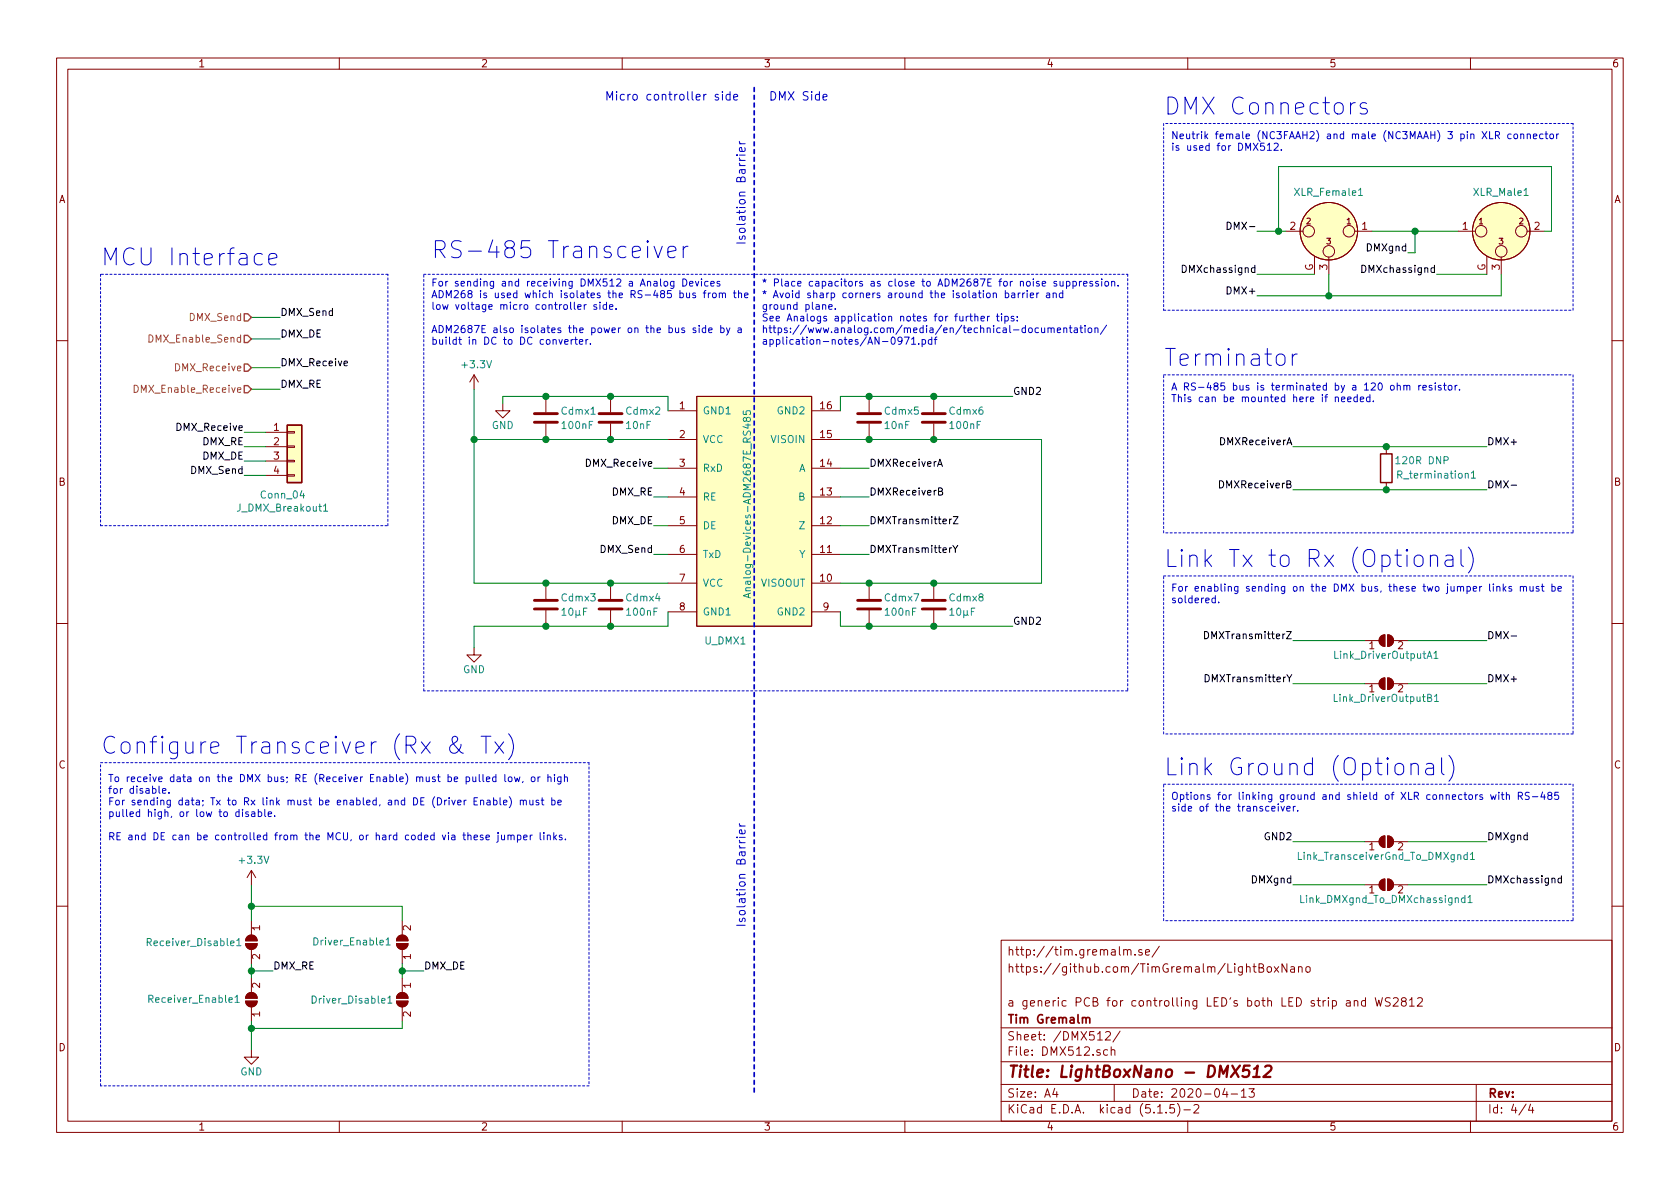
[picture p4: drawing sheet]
EESchema Schematic File Version 4
EELAYER 30 0
EELAYER END
$Descr A4 11693 8268
encoding utf-8
Sheet 4 4
Title "LightBoxNano - DMX512"
Date "2020-04-13"
Rev ""
Comp "Tim Gremalm"
Comment1 "a generic PCB for controlling LED's both LED strip and WS2812 "
Comment2 ""
Comment3 "https://github.com/TimGremalm/LightBoxNano"
Comment4 "http://tim.gremalm.se/"
$EndDescr
Wire Wire Line
	8900 1600 8950 1600
$Comp
L XLR:XLR_3pin_Female_Ground XLR_Female?
U 1 1
P 9250 1600
AR Path="/60A6459E" Ref="XLR_Female?"  Part="1" 
AR Path="/60A21BCB/60A6459E" Ref="XLR_Female1"  Part="1" 
F 0 "XLR_Female1" H 9250 1873 50  0000 C CNN
F 1 "XLR_3pin_Female_Ground" H 9250 1950 50  0001 C CNN
F 2 "XLR_Neutrik:XLR_3pole-female_Horizontal_PCB_mount_NC3FAAH2" H 9250 1600 50  0001 C CNN
F 3 "http://www.farnell.com/datasheets/2119816.pdf" H 9250 1600 50  0001 C CNN
F 4 "NC3FAAH2" H 9250 1600 50  0001 C CNN "Article Number"
F 5 "https://se.farnell.com/neutrik/nc3faah2/socket-xlr-pcb-horizontal-3pole/dp/1310023" H 9250 1600 50  0001 C CNN "Seller"
	1    9250 1600
	1    0    0    -1  
$EndComp
Wire Wire Line
	6500 4350 6050 4350
Connection ~ 6500 4350
Wire Wire Line
	1750 6150 1750 6300
Wire Wire Line
	1750 7300 1750 7150
$Comp
L power:GND #PWR?
U 1 1
P 1750 7300
AR Path="/60A645C4" Ref="#PWR?"  Part="1" 
AR Path="/60A21BCB/60A645C4" Ref="#PWR0122"  Part="1" 
F 0 "#PWR0122" H 1750 7050 50  0001 C CNN
F 1 "GND" H 1750 7150 50  0000 C CNN
F 2 "" H 1750 7300 50  0001 C CNN
F 3 "" H 1750 7300 50  0001 C CNN
	1    1750 7300
	1    0    0    -1  
$EndComp
$Comp
L power:+3.3V #PWR?
U 1 1
P 1750 6150
AR Path="/60A645CB" Ref="#PWR?"  Part="1" 
AR Path="/60A21BCB/60A645CB" Ref="#PWR0123"  Part="1" 
F 0 "#PWR0123" H 1750 6000 50  0001 C CNN
F 1 "+3.3V" H 1765 6323 50  0000 C CNN
F 2 "" H 1750 6150 50  0001 C CNN
F 3 "" H 1750 6150 50  0001 C CNN
	1    1750 6150
	1    0    0    -1  
$EndComp
Wire Wire Line
	4550 3850 4650 3850
Wire Wire Line
	4550 3650 4650 3650
Wire Wire Line
	4550 3450 4650 3450
Wire Wire Line
	3300 2700 3300 3050
Wire Wire Line
	3300 3050 3300 4050
Connection ~ 3300 3050
$Comp
L Jumper:SolderJumper_2_Open Receiver_Disable?
U 1 1
P 1750 6550
AR Path="/60A645E8" Ref="Receiver_Disable?"  Part="1" 
AR Path="/60A21BCB/60A645E8" Ref="Receiver_Disable1"  Part="1" 
F 0 "Receiver_Disable1" V 1750 6150 50  0000 C CNN
F 1 "ReveiverEnable" H 2200 6650 50  0001 C CNN
F 2 "ConnTest:JUMPER-SOLDER-SMD" H 1750 6550 50  0001 C CNN
F 3 "~" H 1750 6550 50  0001 C CNN
	1    1750 6550
	0    1    1    0   
$EndComp
$Comp
L Jumper:SolderJumper_2_Open Receiver_Enable?
U 1 1
P 1750 6950
AR Path="/60A645EE" Ref="Receiver_Enable?"  Part="1" 
AR Path="/60A21BCB/60A645EE" Ref="Receiver_Enable1"  Part="1" 
F 0 "Receiver_Enable1" V 1750 7350 50  0000 C CNN
F 1 "ReceiverEnable" H 2200 7050 50  0001 C CNN
F 2 "ConnTest:JUMPER-SOLDER-SMD" H 1750 6950 50  0001 C CNN
F 3 "~" H 1750 6950 50  0001 C CNN
	1    1750 6950
	0    -1   -1   0   
$EndComp
Wire Wire Line
	4250 4050 4650 4050
$Comp
L Jumper:SolderJumper_2_Open Driver_Disable?
U 1 1
P 2800 6950
AR Path="/60A645F5" Ref="Driver_Disable?"  Part="1" 
AR Path="/60A21BCB/60A645F5" Ref="Driver_Disable1"  Part="1" 
F 0 "Driver_Disable1" V 2800 6600 50  0000 C CNN
F 1 "DriverEnable" H 3250 7050 50  0001 C CNN
F 2 "ConnTest:JUMPER-SOLDER-SMD" H 2800 6950 50  0001 C CNN
F 3 "~" H 2800 6950 50  0001 C CNN
	1    2800 6950
	0    1    1    0   
$EndComp
$Comp
L Jumper:SolderJumper_2_Open Driver_Enable?
U 1 1
P 2800 6550
AR Path="/60A645FB" Ref="Driver_Enable?"  Part="1" 
AR Path="/60A21BCB/60A645FB" Ref="Driver_Enable1"  Part="1" 
F 0 "Driver_Enable1" V 2800 6900 50  0000 C CNN
F 1 "DriverEnable" H 3250 6650 50  0001 C CNN
F 2 "ConnTest:JUMPER-SOLDER-SMD" H 2800 6550 50  0001 C CNN
F 3 "~" H 2800 6550 50  0001 C CNN
	1    2800 6550
	0    -1   -1   0   
$EndComp
Wire Wire Line
	4550 3250 4650 3250
$Comp
L Jumper:SolderJumper_2_Open LinkDriverOutput?
U 1 1
P 9650 4750
AR Path="/60A6460C" Ref="LinkDriverOutput?"  Part="1" 
AR Path="/60A21BCB/60A6460C" Ref="Link_DriverOutputB1"  Part="1" 
F 0 "Link_DriverOutputB1" H 9650 4650 50  0000 C CNN
F 1 "LinkDriverOutput" H 10100 4850 50  0001 C CNN
F 2 "ConnTest:JUMPER-SOLDER-SMD" H 9650 4750 50  0001 C CNN
F 3 "~" H 9650 4750 50  0001 C CNN
	1    9650 4750
	1    0    0    -1  
$EndComp
$Comp
L Jumper:SolderJumper_2_Open LinkDriverOutput?
U 1 1
P 9650 4450
AR Path="/60A64612" Ref="LinkDriverOutput?"  Part="1" 
AR Path="/60A21BCB/60A64612" Ref="Link_DriverOutputA1"  Part="1" 
F 0 "Link_DriverOutputA1" H 9650 4350 50  0000 C CNN
F 1 "LinkDriverOutput" H 9650 4564 50  0001 C CNN
F 2 "ConnTest:JUMPER-SOLDER-SMD" H 9650 4450 50  0001 C CNN
F 3 "~" H 9650 4450 50  0001 C CNN
	1    9650 4450
	1    0    0    -1  
$EndComp
$Comp
L Device:R R_termination?
U 1 1
P 9650 3250
AR Path="/60A6461A" Ref="R_termination?"  Part="1" 
AR Path="/60A21BCB/60A6461A" Ref="R_termination1"  Part="1" 
F 0 "R_termination1" H 9300 3300 50  0000 C CNN
F 1 "120R DNP" H 9400 3200 50  0000 C CNN
F 2 "Resistors_SMD:R_0603_HandSoldering" V 9580 3250 50  0001 C CNN
F 3 "http://www.farnell.com/datasheets/2864159.pdf?_ga=2.241278018.1391520159.1585828864-167263916.1529948031" H 9650 3250 50  0001 C CNN
F 4 "MC0100W06031120R" V 9650 3250 50  0001 C CNN "Article Number"
F 5 "https://se.farnell.com/multicomp/mc0100w06031120r/motst-tjockfilm-120r-1-0-063w/dp/2845766" V 9650 3250 50  0001 C CNN "Seller"
	1    9650 3250
	-1   0    0    1   
$EndComp
Text Notes 5300 2400 0    50   ~ 0
* Place capacitors as close to ADM2687E for noise suppression.\n* Avoid sharp corners around the isolation barrier and\nground plane.\nSee Analogs application notes for further tips:\nhttps://www.analog.com/media/en/technical-documentation/\napplication-notes/AN-0971.pdf
Connection ~ 6050 4050
Wire Wire Line
	5850 4050 6050 4050
Connection ~ 3800 4350
Connection ~ 4250 4050
Connection ~ 4250 3050
Wire Wire Line
	4650 3050 4250 3050
Connection ~ 6500 3050
Connection ~ 6500 4050
Wire Wire Line
	7250 3050 6500 3050
Wire Wire Line
	7250 4050 7250 3050
Wire Wire Line
	6500 4050 7250 4050
Wire Wire Line
	6050 4050 6500 4050
$Comp
L Device:C C?
U 1 1
P 6500 4200
AR Path="/60A6463B" Ref="C?"  Part="1" 
AR Path="/60A21BCB/60A6463B" Ref="Cdmx8"  Part="1" 
F 0 "Cdmx8" H 6600 4250 50  0000 L CNN
F 1 "10µF" H 6600 4150 50  0000 L CNN
F 2 "Capacitors_SMD:C_0603_HandSoldering" H 6538 4050 50  0001 C CNN
F 3 "http://www.farnell.com/datasheets/2756457.pdf?_ga=2.173650019.1391520159.1585828864-167263916.1529948031" H 6500 4200 50  0001 C CNN
F 4 "A767MU107M1HLAE027" H 6500 4200 50  0001 C CNN "Article Number"
F 5 "https://se.farnell.com/kemet/a767mu107m1hlae027/kond-alu-polymer-100-f-50v-rad/dp/2614195RL" H 6500 4200 50  0001 C CNN "Seller"
	1    6500 4200
	1    0    0    -1  
$EndComp
$Comp
L Device:C C?
U 1 1
P 6500 2900
AR Path="/60A64643" Ref="C?"  Part="1" 
AR Path="/60A21BCB/60A64643" Ref="Cdmx6"  Part="1" 
F 0 "Cdmx6" H 6600 2950 50  0000 L CNN
F 1 "100nF" H 6600 2850 50  0000 L CNN
F 2 "Capacitors_SMD:C_0603_HandSoldering" H 6538 2750 50  0001 C CNN
F 3 "http://www.farnell.com/datasheets/2860632.pdf?_ga=2.144285557.1391520159.1585828864-167263916.1529948031" H 6500 2900 50  0001 C CNN
F 4 "MC0603B104J160CT" H 6500 2900 50  0001 C CNN "Article Number"
F 5 "https://se.farnell.com/multicomp/mc0603b104j160ct/cap-0-1-f-16v-5-x7r-0603/dp/2320813" H 6500 2900 50  0001 C CNN "Seller"
	1    6500 2900
	1    0    0    -1  
$EndComp
$Comp
L Device:C C?
U 1 1
P 6050 4200
AR Path="/60A6464B" Ref="C?"  Part="1" 
AR Path="/60A21BCB/60A6464B" Ref="Cdmx7"  Part="1" 
F 0 "Cdmx7" H 6150 4250 50  0000 L CNN
F 1 "100nF" H 6150 4150 50  0000 L CNN
F 2 "Capacitors_SMD:C_0603_HandSoldering" H 6088 4050 50  0001 C CNN
F 3 "http://www.farnell.com/datasheets/2860632.pdf?_ga=2.144285557.1391520159.1585828864-167263916.1529948031" H 6050 4200 50  0001 C CNN
F 4 "MC0603B104J160CT" H 6050 4200 50  0001 C CNN "Article Number"
F 5 "https://se.farnell.com/multicomp/mc0603b104j160ct/cap-0-1-f-16v-5-x7r-0603/dp/2320813" H 6050 4200 50  0001 C CNN "Seller"
	1    6050 4200
	1    0    0    -1  
$EndComp
Wire Wire Line
	6050 2750 6500 2750
Wire Wire Line
	6050 3050 6500 3050
$Comp
L Device:C C?
U 1 1
P 6050 2900
AR Path="/60A64657" Ref="C?"  Part="1" 
AR Path="/60A21BCB/60A64657" Ref="Cdmx5"  Part="1" 
F 0 "Cdmx5" H 6150 2950 50  0000 L CNN
F 1 "10nF" H 6150 2850 50  0000 L CNN
F 2 "Capacitors_SMD:C_0603_HandSoldering" H 6088 2750 50  0001 C CNN
F 3 "http://www.farnell.com/datasheets/2873548.pdf?_ga=2.86089560.1391520159.1585828864-167263916.1529948031" H 6050 2900 50  0001 C CNN
F 4 "MCU0603R103KCT" H 6050 2900 50  0001 C CNN "Article Number"
F 5 "https://se.farnell.com/multicomp/mcu0603r103kct/cap-0-01-f-50v-10-x7r-0603/dp/9406182RL" H 6050 2900 50  0001 C CNN "Seller"
	1    6050 2900
	1    0    0    -1  
$EndComp
Wire Notes Line width 12
	5250 600  5250 7600
Connection ~ 3800 2750
Wire Wire Line
	3500 2750 3800 2750
Wire Wire Line
	3500 2800 3500 2750
Connection ~ 3800 4050
Wire Wire Line
	3300 4050 3800 4050
Wire Wire Line
	3300 4350 3800 4350
Text Notes 5350 700  0    59   ~ 0
DMX Side
Wire Wire Line
	3800 4050 4250 4050
Wire Wire Line
	3800 4350 4250 4350
$Comp
L Device:C C?
U 1 1
P 4250 4200
AR Path="/60A6466B" Ref="C?"  Part="1" 
AR Path="/60A21BCB/60A6466B" Ref="Cdmx4"  Part="1" 
F 0 "Cdmx4" H 4350 4250 50  0000 L CNN
F 1 "100nF" H 4350 4150 50  0000 L CNN
F 2 "Capacitors_SMD:C_0603_HandSoldering" H 4288 4050 50  0001 C CNN
F 3 "http://www.farnell.com/datasheets/2860632.pdf?_ga=2.144285557.1391520159.1585828864-167263916.1529948031" H 4250 4200 50  0001 C CNN
F 4 "MC0603B104J160CT" H 4250 4200 50  0001 C CNN "Article Number"
F 5 "https://se.farnell.com/multicomp/mc0603b104j160ct/cap-0-1-f-16v-5-x7r-0603/dp/2320813" H 4250 4200 50  0001 C CNN "Seller"
	1    4250 4200
	1    0    0    -1  
$EndComp
$Comp
L Device:C C?
U 1 1
P 3800 4200
AR Path="/60A64673" Ref="C?"  Part="1" 
AR Path="/60A21BCB/60A64673" Ref="Cdmx3"  Part="1" 
F 0 "Cdmx3" H 3900 4250 50  0000 L CNN
F 1 "10µF" H 3900 4150 50  0000 L CNN
F 2 "Capacitors_SMD:C_0603_HandSoldering" H 3838 4050 50  0001 C CNN
F 3 "http://www.farnell.com/datasheets/2756457.pdf?_ga=2.173650019.1391520159.1585828864-167263916.1529948031" H 3800 4200 50  0001 C CNN
F 4 "A767MU107M1HLAE027" H 3800 4200 50  0001 C CNN "Article Number"
F 5 "https://se.farnell.com/kemet/a767mu107m1hlae027/kond-alu-polymer-100-f-50v-rad/dp/2614195RL" H 3800 4200 50  0001 C CNN "Seller"
	1    3800 4200
	1    0    0    -1  
$EndComp
Connection ~ 3800 3050
Wire Wire Line
	3800 3050 4250 3050
Wire Wire Line
	3800 2750 4250 2750
$Comp
L Device:C C?
U 1 1
P 4250 2900
AR Path="/60A6467E" Ref="C?"  Part="1" 
AR Path="/60A21BCB/60A6467E" Ref="Cdmx2"  Part="1" 
F 0 "Cdmx2" H 4350 2950 50  0000 L CNN
F 1 "10nF" H 4350 2850 50  0000 L CNN
F 2 "Capacitors_SMD:C_0603_HandSoldering" H 4288 2750 50  0001 C CNN
F 3 "http://www.farnell.com/datasheets/2873548.pdf?_ga=2.86089560.1391520159.1585828864-167263916.1529948031" H 4250 2900 50  0001 C CNN
F 4 "MCU0603R103KCT" H 4250 2900 50  0001 C CNN "Article Number"
F 5 "https://se.farnell.com/multicomp/mcu0603r103kct/cap-0-01-f-50v-10-x7r-0603/dp/9406182RL" H 4250 2900 50  0001 C CNN "Seller"
	1    4250 2900
	1    0    0    -1  
$EndComp
$Comp
L Device:C C?
U 1 1
P 3800 2900
AR Path="/60A64686" Ref="C?"  Part="1" 
AR Path="/60A21BCB/60A64686" Ref="Cdmx1"  Part="1" 
F 0 "Cdmx1" H 3900 2950 50  0000 L CNN
F 1 "100nF" H 3900 2850 50  0000 L CNN
F 2 "Capacitors_SMD:C_0603_HandSoldering" H 3838 2750 50  0001 C CNN
F 3 "http://www.farnell.com/datasheets/2860632.pdf?_ga=2.144285557.1391520159.1585828864-167263916.1529948031" H 3800 2900 50  0001 C CNN
F 4 "MC0603B104J160CT" H 3800 2900 50  0001 C CNN "Article Number"
F 5 "https://se.farnell.com/multicomp/mc0603b104j160ct/cap-0-1-f-16v-5-x7r-0603/dp/2320813" H 3800 2900 50  0001 C CNN "Seller"
	1    3800 2900
	1    0    0    -1  
$EndComp
Wire Wire Line
	3300 3050 3800 3050
Text Notes 5150 700  2    59   ~ 0
Micro controller side
$Comp
L power:+3.3V #PWR?
U 1 1
P 3300 2700
AR Path="/60A6468E" Ref="#PWR?"  Part="1" 
AR Path="/60A21BCB/60A6468E" Ref="#PWR0124"  Part="1" 
F 0 "#PWR0124" H 3300 2550 50  0001 C CNN
F 1 "+3.3V" H 3315 2873 50  0000 C CNN
F 2 "" H 3300 2700 50  0001 C CNN
F 3 "" H 3300 2700 50  0001 C CNN
	1    3300 2700
	1    0    0    -1  
$EndComp
$Comp
L power:GND #PWR?
U 1 1
P 3500 2800
AR Path="/60A64694" Ref="#PWR?"  Part="1" 
AR Path="/60A21BCB/60A64694" Ref="#PWR0125"  Part="1" 
F 0 "#PWR0125" H 3500 2550 50  0001 C CNN
F 1 "GND" H 3500 2650 50  0000 C CNN
F 2 "" H 3500 2800 50  0001 C CNN
F 3 "" H 3500 2800 50  0001 C CNN
	1    3500 2800
	1    0    0    -1  
$EndComp
$Comp
L power:GND #PWR?
U 1 1
P 3300 4500
AR Path="/60A6469A" Ref="#PWR?"  Part="1" 
AR Path="/60A21BCB/60A6469A" Ref="#PWR0126"  Part="1" 
F 0 "#PWR0126" H 3300 4250 50  0001 C CNN
F 1 "GND" H 3300 4350 50  0000 C CNN
F 2 "" H 3300 4500 50  0001 C CNN
F 3 "" H 3300 4500 50  0001 C CNN
	1    3300 4500
	1    0    0    -1  
$EndComp
Wire Wire Line
	3300 4500 3300 4350
Text Label 8750 2050 2    50   ~ 0
DMX+
Wire Wire Line
	10450 2050 9250 2050
Wire Wire Line
	9250 2050 9250 1900
Wire Wire Line
	10800 1150 8900 1150
Wire Wire Line
	8900 1150 8900 1600
Text Label 8750 1600 2    50   ~ 0
DMX-
Wire Wire Line
	8750 1600 8900 1600
Connection ~ 8900 1600
Wire Wire Line
	8750 2050 9250 2050
Connection ~ 9250 2050
Text Label 9800 1750 2    50   ~ 0
DMXgnd
Connection ~ 9850 1600
Wire Wire Line
	9550 1600 9850 1600
Wire Wire Line
	9800 1750 9850 1750
Wire Wire Line
	9850 1600 9850 1750
Text Label 10350 3100 0    50   ~ 0
DMX+
Text Label 10350 3400 0    50   ~ 0
DMX-
Text Label 10350 5850 0    50   ~ 0
DMXgnd
Wire Wire Line
	1750 7150 2800 7150
Wire Wire Line
	1750 6300 2800 6300
Connection ~ 1750 6300
Wire Wire Line
	1750 6300 1750 6400
Wire Wire Line
	1750 6750 1750 6700
Wire Wire Line
	1750 7100 1750 7150
Connection ~ 1750 7150
Wire Wire Line
	1750 6800 1750 6750
Connection ~ 1750 6750
Wire Wire Line
	2800 7100 2800 7150
Wire Wire Line
	2800 6800 2800 6750
Wire Wire Line
	2800 6750 2800 6700
Connection ~ 2800 6750
Wire Wire Line
	2800 6400 2800 6300
Text Label 4550 3650 2    50   ~ 0
DMX_DE
Text Label 4550 3450 2    50   ~ 0
DMX_RE
Text Label 4550 3250 2    50   ~ 0
DMX_Receive
Text Label 4550 3850 2    50   ~ 0
DMX_Send
Wire Wire Line
	4250 2750 4650 2750
Wire Wire Line
	4650 2750 4650 2850
Connection ~ 4250 2750
Wire Wire Line
	4250 4350 4650 4350
Wire Wire Line
	4650 4350 4650 4250
Connection ~ 4250 4350
$Comp
L Analog-Devices-ADM2687E:Analog-Devices-ADM2687E_RS485 U_DMX?
U 1 1
P 5250 3550
AR Path="/60A646A2" Ref="U_DMX?"  Part="1" 
AR Path="/60A21BCB/60A646A2" Ref="U_DMX1"  Part="1" 
F 0 "U_DMX1" H 5050 2650 50  0000 C CNN
F 1 "Analog-Devices-ADM2687E_RS485" V 5200 3600 50  0000 C CNN
F 2 "Housings_SOIC:SOIC-16W_7.5x12.8mm_Pitch1.27mm" H 5250 3550 50  0001 C CNN
F 3 "http://www.farnell.com/datasheets/1941753.pdf" H 5250 3550 50  0001 C CNN
F 4 "ADM2687EBRIZ" H 5250 3550 50  0001 C CNN "Article Number"
F 5 "https://se.farnell.com/analog-devices/adm2687ebriz/transceiver-iso-rs485-16soic/dp/2008784" H 5250 3550 50  0001 C CNN "Seller"
	1    5250 3550
	1    0    0    -1  
$EndComp
Wire Wire Line
	5850 2850 5850 2750
Wire Wire Line
	5850 2750 6050 2750
Connection ~ 6050 2750
Wire Wire Line
	5850 4250 5850 4350
Wire Wire Line
	5850 4350 6050 4350
Connection ~ 6050 4350
Wire Wire Line
	5850 3050 6050 3050
Connection ~ 6050 3050
Text Label 1900 6750 0    50   ~ 0
DMX_RE
Text Label 2950 6750 0    50   ~ 0
DMX_DE
Wire Wire Line
	2950 6750 2800 6750
Wire Wire Line
	1900 6750 1750 6750
Text Label 1700 3000 2    50   ~ 0
DMX_Receive
Text Label 1700 3100 2    50   ~ 0
DMX_RE
Text Label 1700 3200 2    50   ~ 0
DMX_DE
Text Label 1700 3300 2    50   ~ 0
DMX_Send
Wire Wire Line
	1700 3000 1850 3000
Wire Wire Line
	1700 3100 1850 3100
Wire Wire Line
	1700 3200 1850 3200
Wire Wire Line
	1700 3300 1850 3300
Text Label 9000 4450 2    50   ~ 0
DMXTransmitterZ
Text Label 9000 4750 2    50   ~ 0
DMXTransmitterY
Text Label 6050 3650 0    50   ~ 0
DMXTransmitterZ
Text Label 6050 3850 0    50   ~ 0
DMXTransmitterY
Wire Wire Line
	9000 4450 9500 4450
Wire Wire Line
	9000 4750 9500 4750
Wire Wire Line
	5850 3650 6050 3650
Wire Wire Line
	5850 3850 6050 3850
Text Label 7050 4350 0    50   ~ 0
GND2
Text Label 7050 2750 0    50   ~ 0
GND2
Wire Wire Line
	7050 2750 6500 2750
Connection ~ 6500 2750
Wire Wire Line
	6500 4350 7050 4350
Text Label 6050 3250 0    50   ~ 0
DMXReceiverA
Text Label 6050 3450 0    50   ~ 0
DMXReceiverB
Wire Wire Line
	5850 3450 6050 3450
Wire Wire Line
	5850 3250 6050 3250
Text Label 9000 3100 2    50   ~ 0
DMXReceiverA
Text Label 9000 3400 2    50   ~ 0
DMXReceiverB
Wire Wire Line
	9000 3100 9650 3100
Wire Wire Line
	10350 3400 9650 3400
Connection ~ 9650 3400
Wire Wire Line
	9650 3400 9000 3400
Connection ~ 9650 3100
Wire Wire Line
	9650 3100 10350 3100
Text Label 9000 5850 2    50   ~ 0
GND2
$Comp
L Jumper:SolderJumper_2_Open LinkDriverOutput?
U 1 1
P 9650 5850
AR Path="/60FEA1F2" Ref="LinkDriverOutput?"  Part="1" 
AR Path="/60A21BCB/60FEA1F2" Ref="Link_TransceiverGnd_To_DMXgnd1"  Part="1" 
F 0 "Link_TransceiverGnd_To_DMXgnd1" H 9650 5750 50  0000 C CNN
F 1 "LinkTransceiverGndToDmxGnd" H 9650 5964 50  0001 C CNN
F 2 "ConnTest:JUMPER-SOLDER-SMD" H 9650 5850 50  0001 C CNN
F 3 "~" H 9650 5850 50  0001 C CNN
	1    9650 5850
	1    0    0    -1  
$EndComp
Wire Wire Line
	9000 5850 9500 5850
Wire Wire Line
	9800 5850 10350 5850
Text Label 10350 6150 0    50   ~ 0
DMXchassignd
Text Label 9000 6150 2    50   ~ 0
DMXgnd
Text Label 8750 1900 2    50   ~ 0
DMXchassignd
Text Label 10000 1900 2    50   ~ 0
DMXchassignd
Wire Wire Line
	8750 1900 9150 1900
$Comp
L Jumper:SolderJumper_2_Open LinkTransieverToDMXGround?
U 1 1
P 9650 6150
AR Path="/61015394" Ref="LinkTransieverToDMXGround?"  Part="1" 
AR Path="/60A21BCB/61015394" Ref="Link_DMXgnd_To_DMXchassignd1"  Part="1" 
F 0 "Link_DMXgnd_To_DMXchassignd1" H 9650 6050 50  0000 C CNN
F 1 "LinkDmxGndToChassiGnd" H 9650 6264 50  0001 C CNN
F 2 "ConnTest:JUMPER-SOLDER-SMD" H 9650 6150 50  0001 C CNN
F 3 "~" H 9650 6150 50  0001 C CNN
	1    9650 6150
	1    0    0    -1  
$EndComp
Wire Wire Line
	9500 6150 9000 6150
Wire Wire Line
	9800 6150 10350 6150
Text Label 10350 4450 0    50   ~ 0
DMX-
Text Label 10350 4750 0    50   ~ 0
DMX+
Wire Wire Line
	10350 4750 9800 4750
Wire Wire Line
	9800 4450 10350 4450
Text HLabel 1750 2200 0    50   Input ~ 0
DMX_Send
Text HLabel 1750 2550 0    50   Input ~ 0
DMX_Receive
Text HLabel 1750 2700 0    50   Input ~ 0
DMX_Enable_Receive
Text HLabel 1750 2350 0    50   Input ~ 0
DMX_Enable_Send
Text Label 1950 2200 0    50   ~ 0
DMX_Send
Text Label 1950 2700 0    50   ~ 0
DMX_RE
Text Label 1950 2350 0    50   ~ 0
DMX_DE
Wire Wire Line
	1750 2700 1950 2700
Wire Wire Line
	1750 2550 1950 2550
Wire Wire Line
	1750 2350 1950 2350
Wire Wire Line
	1750 2200 1950 2200
Wire Notes Line
	8100 2600 10950 2600
Wire Notes Line
	10950 2600 10950 3700
Wire Notes Line
	10950 3700 8100 3700
Wire Notes Line
	8100 3700 8100 2600
Text Notes 8100 2550 0    118  ~ 0
Terminator
Wire Notes Line
	2950 1900 7850 1900
Wire Notes Line
	7850 1900 7850 4800
Wire Notes Line
	7850 4800 2950 4800
Wire Notes Line
	2950 4800 2950 1900
Text Notes 3000 1800 0    118  ~ 0
RS-485 Transceiver
Wire Notes Line
	8100 4000 10950 4000
Wire Notes Line
	10950 4000 10950 5100
Wire Notes Line
	10950 5100 8100 5100
Wire Notes Line
	8100 5100 8100 4000
Wire Notes Line
	8100 5450 10950 5450
Wire Notes Line
	10950 5450 10950 6400
Wire Notes Line
	10950 6400 8100 6400
Wire Notes Line
	8100 6400 8100 5450
Text Notes 8100 3950 0    118  ~ 0
Link Tx to Rx (Optional)
Text Notes 8100 5400 0    118  ~ 0
Link Ground (Optional)
Wire Notes Line
	8100 2150 10950 2150
Wire Notes Line
	10950 2150 10950 850 
Wire Notes Line
	10950 850  8100 850 
Wire Notes Line
	8100 850  8100 2150
Text Notes 8100 800  0    118  ~ 0
DMX Connectors
Wire Notes Line
	2700 3650 2700 1900
Text Notes 700  1850 0    118  ~ 0
MCU Interface
Wire Notes Line
	700  5300 4100 5300
Wire Notes Line
	4100 5300 4100 7550
Wire Notes Line
	4100 7550 700  7550
Wire Notes Line
	700  7550 700  5300
Text Notes 700  5250 0    118  ~ 0
Configure Transceiver (Rx & Tx)
Wire Notes Line
	700  1900 700  3650
Text Notes 3000 2400 0    50   ~ 0
For sending and receiving DMX512 a Analog Devices\nADM268 is used which isolates the RS-485 bus from the\nlow voltage micro controller side.\n\nADM2687E also isolates the power on the bus side by a\nbuildt in DC to DC converter.
Wire Wire Line
	10000 1900 10350 1900
Wire Wire Line
	10450 2050 10450 1900
Wire Wire Line
	9850 1600 10150 1600
$Comp
L XLR:XLR_3pin_Male_Ground XLR_Male?
U 1 1
P 10450 1600
AR Path="/60A64596" Ref="XLR_Male?"  Part="1" 
AR Path="/60A21BCB/60A64596" Ref="XLR_Male1"  Part="1" 
F 0 "XLR_Male1" H 10450 1873 50  0000 C CNN
F 1 "XLR_3pin_Male_Ground" H 10450 1950 50  0001 C CNN
F 2 "XLR_Neutrik:XLR_3pole-male_Horizontal_PCB_mount_NC3MAAH" H 10450 1600 50  0001 C CNN
F 3 "http://www.farnell.com/datasheets/53968.pdf" H 10450 1600 50  0001 C CNN
F 4 "NC3MAAH" H 10450 1600 50  0001 C CNN "Article Number"
F 5 "https://se.farnell.com/neutrik/nc3maah/plug-xlr-pcb-horizontal-3pole/dp/1310044" H 10450 1600 50  0001 C CNN "Seller"
	1    10450 1600
	1    0    0    -1  
$EndComp
Wire Wire Line
	10750 1600 10800 1600
Wire Wire Line
	10800 1600 10800 1150
Text Notes 5200 1700 1    59   ~ 0
Isolation Barrier
Text Notes 5200 6450 1    59   ~ 0
Isolation Barrier
Text Notes 8150 2800 0    50   ~ 0
A RS-485 bus is terminated by a 120 ohm resistor.\nThis can be mounted here if needed.
Text Notes 8150 1050 0    50   ~ 0
Neutrik female (NC3FAAH2) and male (NC3MAAH) 3 pin XLR connector\nis used for DMX512.\n
Text Notes 8150 4200 0    50   ~ 0
For enabling sending on the DMX bus, these two jumper links must be\nsoldered.
Text Notes 8150 5650 0    50   ~ 0
Options for linking ground and shield of XLR connectors with RS-485\nside of the transceiver.
Text Notes 750  5850 0    50   ~ 0
To receive data on the DMX bus; RE (Receiver Enable) must be pulled low, or high\nfor disable.\nFor sending data; Tx to Rx link must be enabled, and DE (Driver Enable) must be\npulled high, or low to disable.\n\nRE and DE can be controlled from the MCU, or hard coded via these jumper links.
Wire Notes Line
	700  3650 2700 3650
Wire Notes Line
	2700 1900 700  1900
Text Label 1950 2550 0    50   ~ 0
DMX_Receive
$Comp
L Connector_Generic:Conn_01x04 J_DMX?
U 1 1
P 2050 3100
AR Path="/60A645BB" Ref="J_DMX?"  Part="1" 
AR Path="/60A21BCB/60A645BB" Ref="J_DMX_Breakout1"  Part="1" 
F 0 "J_DMX_Breakout1" H 1968 2675 50  0000 C CNN
F 1 "Conn_04" H 1968 2766 50  0000 C CNN
F 2 "Pin_Headers:Pin_Header_Straight_1x04_Pitch2.54mm" H 2050 3100 50  0001 C CNN
F 3 "~" H 2050 3100 50  0001 C CNN
	1    2050 3100
	1    0    0    -1  
$EndComp
$EndSCHEMATC
